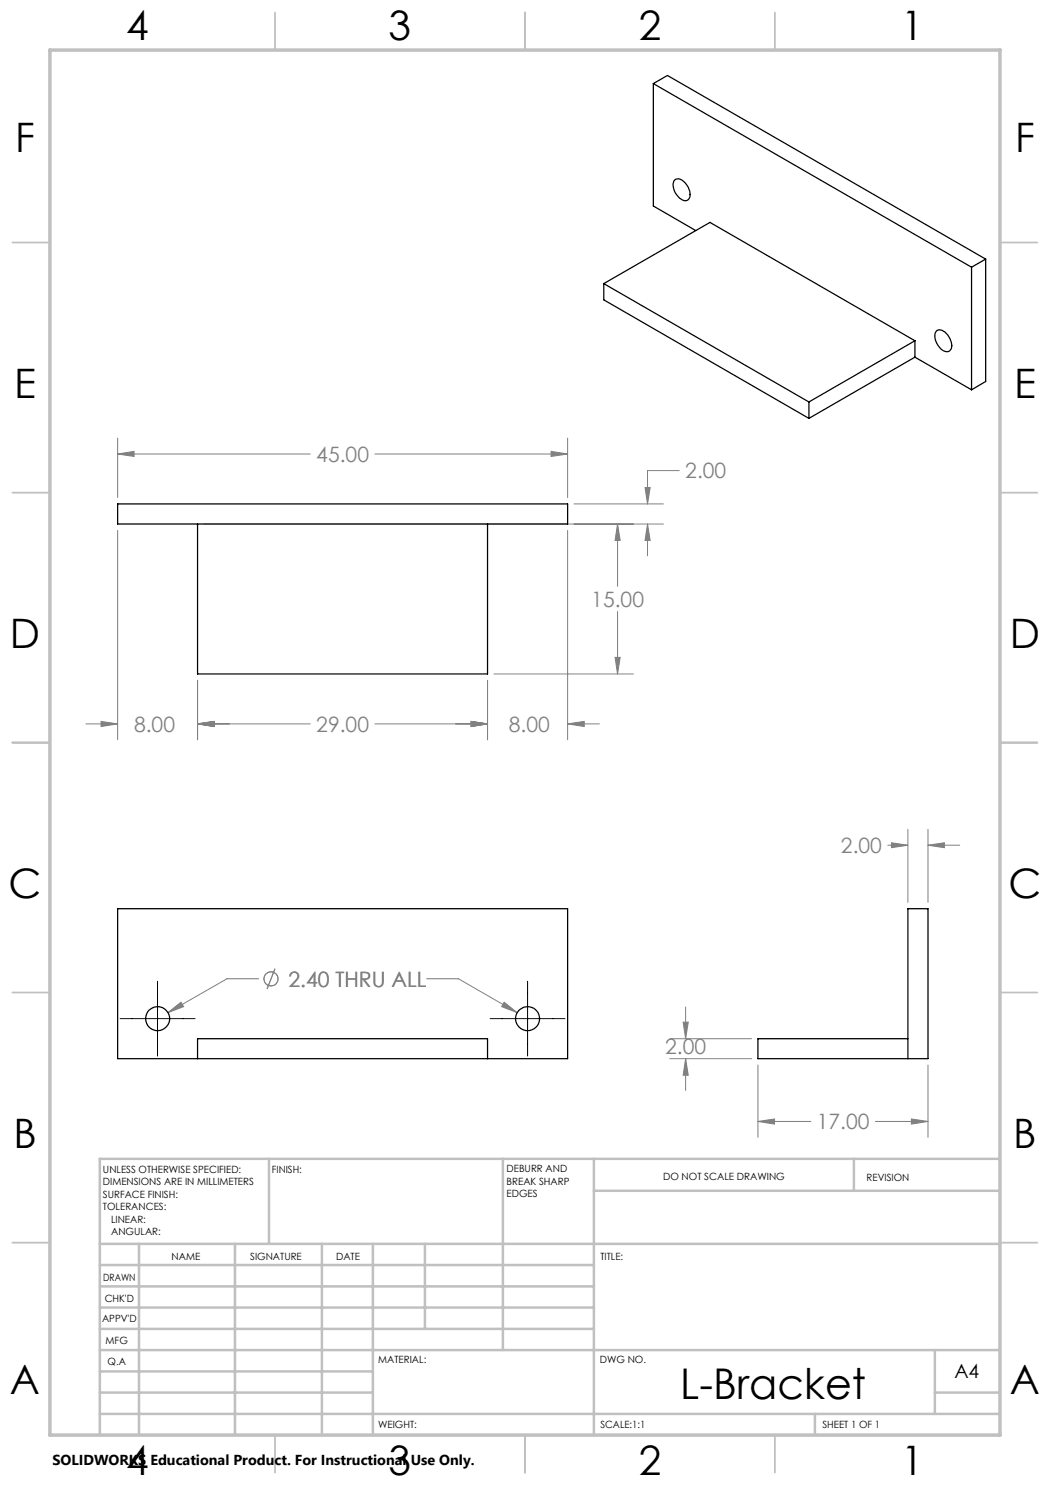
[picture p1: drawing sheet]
<svg xmlns="http://www.w3.org/2000/svg" width="210mm" height="297mm" viewBox="0 0 210 297" stroke-linecap="round" stroke-linejoin="round" font-family="sans-serif">
<g fill="none" stroke="#808080" stroke-width=".2">
<path d="M23.5 90.8l3.3-.5v1zM23.5 87.6v11.9M23.5 90.8h38.6M75 90.8h38.5M110.2 90.3l3.3 .5-3.3 .5zM113.5 87.6v11.9M129 97.5h1l-.5 3.3zM135.9 94.1h-6.4v6.7M23.5 106.1v41.9M40.8 104.8h91.9M113.5 106.1v41.9M114.8 100.8h17.9"/>
<path d="M123.5 104.8l.5 3.3h-1zM123.5 104.8v12.5M129.5 104.8l.5 3.3h-1zM129.5 104.8v6.4M39.5 136.1v11.9M97.5 136.1v11.9M98.8 134.8h27.9M123 131.5h1l-.5 3.3zM123.5 122.3v12.5M17.2 144.8h6.3M20.2 144.3l3.3 .5-3.3 .5zM39.5 144.8l3.3-.5v1z"/>
<path d="M39.5 144.8h22.6M75 144.8h22.5M94.2 144.3l3.3 .5-3.3 .5zM113.5 144.8l3.3-.5v1zM113.5 144.8h6.4M177.6 169h4M178.3 168.6l3.3 .4-3.3 .5zM181.6 165.9v14.6M185.6 169l3.3-.4v.9zM185.6 165.9v14.6M185.6 169h6.3M51.8 195.8h-6.4l-11.8 6.7"/>
<path d="M55 193.7l-1.6 4.1M85.3 195.8h6.4l11.7 6.7M33.6 202.5l2.6-2.1 .5 .9zM100.8 200.4l2.6 2.1-3.1-1.2zM133.9 207.7h16.4M133.9 211.7h16.4M136.6 204.4h1.1l-.6 3.3zM137.1 211.7l.6 3.3h-1.1zM137.1 201.4v6.3M137.1 211.7v6.4M151.6 213v14.5M185.6 213v14.5"/>
<path d="M151.6 224.3l3.3-.5v1zM151.6 224.3h10.6M175.1 224.3h10.5M182.3 223.8l3.3 .5-3.3 .5z"/>
<circle cx="54.2" cy="195.8" r="1.41"/>
</g>
<path d="M31.5 196.2v15M105.5 196.2v15M24 203.7h15M98 203.7h15" fill="none" stroke="#000" stroke-width=".2"/>
<g fill="none" stroke="#c0c0c0" stroke-width=".35">
<path d="M55 2.5v7.5M105 2.5v7.5M155 2.5v7.5M2.5 48.5h7.5M200 48.5h7.5M2.5 98.5h7.5M200 98.5h7.5M2.5 148.5h7.5M200 148.5h7.5M2.5 198.5h7.5M200 198.5h7.5M2.5 248.5h7.5"/>
<path d="M200 248.5h7.5M55 287v7.5M105 287v7.5M155 287v7.5"/>
</g>
<g fill="none" stroke="#c0c0c0" stroke-width=".5">
<path d="M53.8 231.8v17M100.6 231.8v38.2M118.8 231.8v55.2M118.8 238.2h81.2M170.8 231.8v6.4M200 231.8h-180v55.2M20 248.8h180M20 257.3h98.8M20 253h98.8M27.8 248.8v38.2M47 248.8v38.2M64.4 248.8v38.2"/>
<path d="M74.6 248.8v38.2M85 248.8v17M20 265.8h98.8M20 261.5h98.8M20 278.5h54.6M20 274.3h54.6M20 270h180M187 278.5h13M187 270v12.8M20 282.8h180M163 282.8v4.2"/>
</g>
<path d="M10 10h190v277h-190z" fill="none" stroke="#c0c0c0" stroke-width=".7"/>
<path d="M100.8 200.4l-.5 .9 3.1 1.2zM33.6 202.5l3.1-1.2-.5-.9zM110.2 90.3l3.3 .5-3.3 .5zM23.5 90.8l3.3-.5v1zM129.5 104.8l.5 3.3h-1zM129 97.5h1l-.5 3.3zM123 131.5h1l-.5 3.3zM123.5 104.8l.5 3.3h-1zM39.5 144.8l3.3-.5v1zM94.2 144.3l3.3 .5-3.3 .5zM39.5 144.8l3.3-.5v1zM20.2 144.3l3.3 .5-3.3 .5zM94.2 144.3l3.3 .5-3.3 .5zM113.5 144.8l3.3-.5v1zM136.6 204.4h1.1l-.6 3.3zM137.1 211.7l.6 3.3h-1.1zM178.3 168.6l3.3 .4-3.3 .5zM185.6 169l3.3-.4v.9zM151.6 224.3l3.3-.5v1zM182.3 223.8l3.3 .5-3.3 .5z" fill="#808080"/>
<g fill="none" stroke="#000" stroke-width=".25">
<path d="M130.7 16.7v24.5l8.4 4.9M130.7 16.7l63.6 36.7M130.7 16.7l2.8-1.6 63.6 36.7M134.9 36.1a1.38 1.38 0 0 1 2 .4 2.8 2.8 0 0 1 .8 3.4 1.55 1.55 0 0 1-2.1-.6 2.87 2.87 0 0 1-.7-3.2zM120.8 56.7l21.2-12.2 41 23.7M120.8 56.7l41 23.7M120.8 56.7v3.3l41 23.7M194.3 53.4v24.6M197.1 51.8l-2.8 1.6M197.1 51.8v24.5l-2.8 1.7M183 71.4l11.3 6.6M183 68.2v3.2"/>
<path d="M183 68.2l-21.2 12.2M183 71.4l-21.2 12.3M187.3 66.2a1.4 1.4 0 0 1 2 .5 2.92 2.92 0 0 1 .8 3.3 1.25 1.25 0 0 1-2-.3 3.3 3.3 0 0 1-1-3.2zM161.8 80.4v3.3M23.5 100.8h90v4h-90zM39.5 104.8v30h58v-30M23.5 181.7h90v30h-90zM39.5 211.7v-4h58v4M181.6 207.7h-30v4h34v-30h-4v30"/>
<circle cx="31.5" cy="203.7" r="2.4"/>
<circle cx="105.5" cy="203.7" r="2.39"/>
</g>
<text font-size="8.5" x="136.1" y="279.7">L-Bracket</text>
<g font-size="8.1">
<text x="25.2" y="8">4</text>
<text x="77.7" y="8">3</text>
<text x="127.7" y="8">2</text>
<text x="180.2" y="8">1</text>
<text x="3" y="30.4">F</text>
<text x="203" y="30.4">F</text>
<text x="2.8" y="79.6">E</text>
<text x="202.8" y="79.6">E</text>
<text x="2" y="129.6">D</text>
<text x="202" y="129.6">D</text>
<text x="1.7" y="179.6">C</text>
<text x="201.7" y="179.6">C</text>
<text x="2.7" y="229.6">B</text>
<text x="202.7" y="229.6">B</text>
<text x="2" y="278.9">A</text>
<text x="202" y="278.9">A</text>
<text x="25.2" y="295">4</text>
<text x="77.7" y="295">3</text>
<text x="127.7" y="295">2</text>
<text x="180.2" y="295">1</text>
</g>
<g font-size="4.2" fill="#808080">
<text x="63.3" y="92.4">45.00</text>
<text x="137.1" y="95.7">2.00</text>
<text x="118.3" y="121.4">15.00</text>
<text x="26.8" y="146.4">8.00</text>
<text x="63.3" y="146.4">29.00</text>
<text x="101.8" y="146.4">8.00</text>
<text x="168.2" y="170.6">2.00</text>
<text x="57.7" y="197.3">2.40 THRU ALL</text>
<text x="133" y="210.9">2.00</text>
<text x="163.4" y="225.9">17.00</text>
</g>
<text font-size="3.9" x="190.9" y="275.5">A4</text>
<text font-size="2.9" x="10.5" y="292.9">SOLIDWORKS Educational Product. For Instructional Use Only.</text>
<g font-size="2">
<text x="20.6" y="234.6">UNLESS OTHERWISE SPECIFIED:</text>
<text x="20.6" y="237.1">DIMENSIONS ARE IN MILLIMETERS</text>
<text x="20.6" y="239.6">SURFACE FINISH:</text>
<text x="54.4" y="234.6">FINISH:</text>
<text x="101.3" y="234.5">DEBURR AND</text>
<text x="101.3" y="237">BREAK SHARP</text>
<text x="101.3" y="239.5">EDGES</text>
<text x="132.6" y="236">DO NOT SCALE DRAWING</text>
<text x="173.3" y="236.2">REVISION</text>
<text x="20.6" y="242.1">TOLERANCES:</text>
<text x="22.2" y="244.6">LINEAR:</text>
<text x="22.2" y="247.1">ANGULAR:</text>
<text x="34.3" y="252">NAME</text>
<text x="50" y="251.9">SIGNATURE</text>
<text x="67.2" y="251.9">DATE</text>
<text x="120.1" y="251.9">TITLE:</text>
<text x="20.6" y="256.1">DRAWN</text>
<text x="20.9" y="260.3">CHK'D</text>
<text x="20.4" y="264.4">APPV'D</text>
<text x="21.1" y="268.8">MFG</text>
<text x="21.5" y="273">Q.A</text>
<text x="75.6" y="272.5">MATERIAL:</text>
<text x="120" y="272.5">DWG NO.</text>
<text x="75.6" y="285.5">WEIGHT:</text>
<text x="120.1" y="285.6">SCALE:1:1</text>
<text x="164.5" y="285.6">SHEET 1 OF 1</text>
</g>
</svg>
